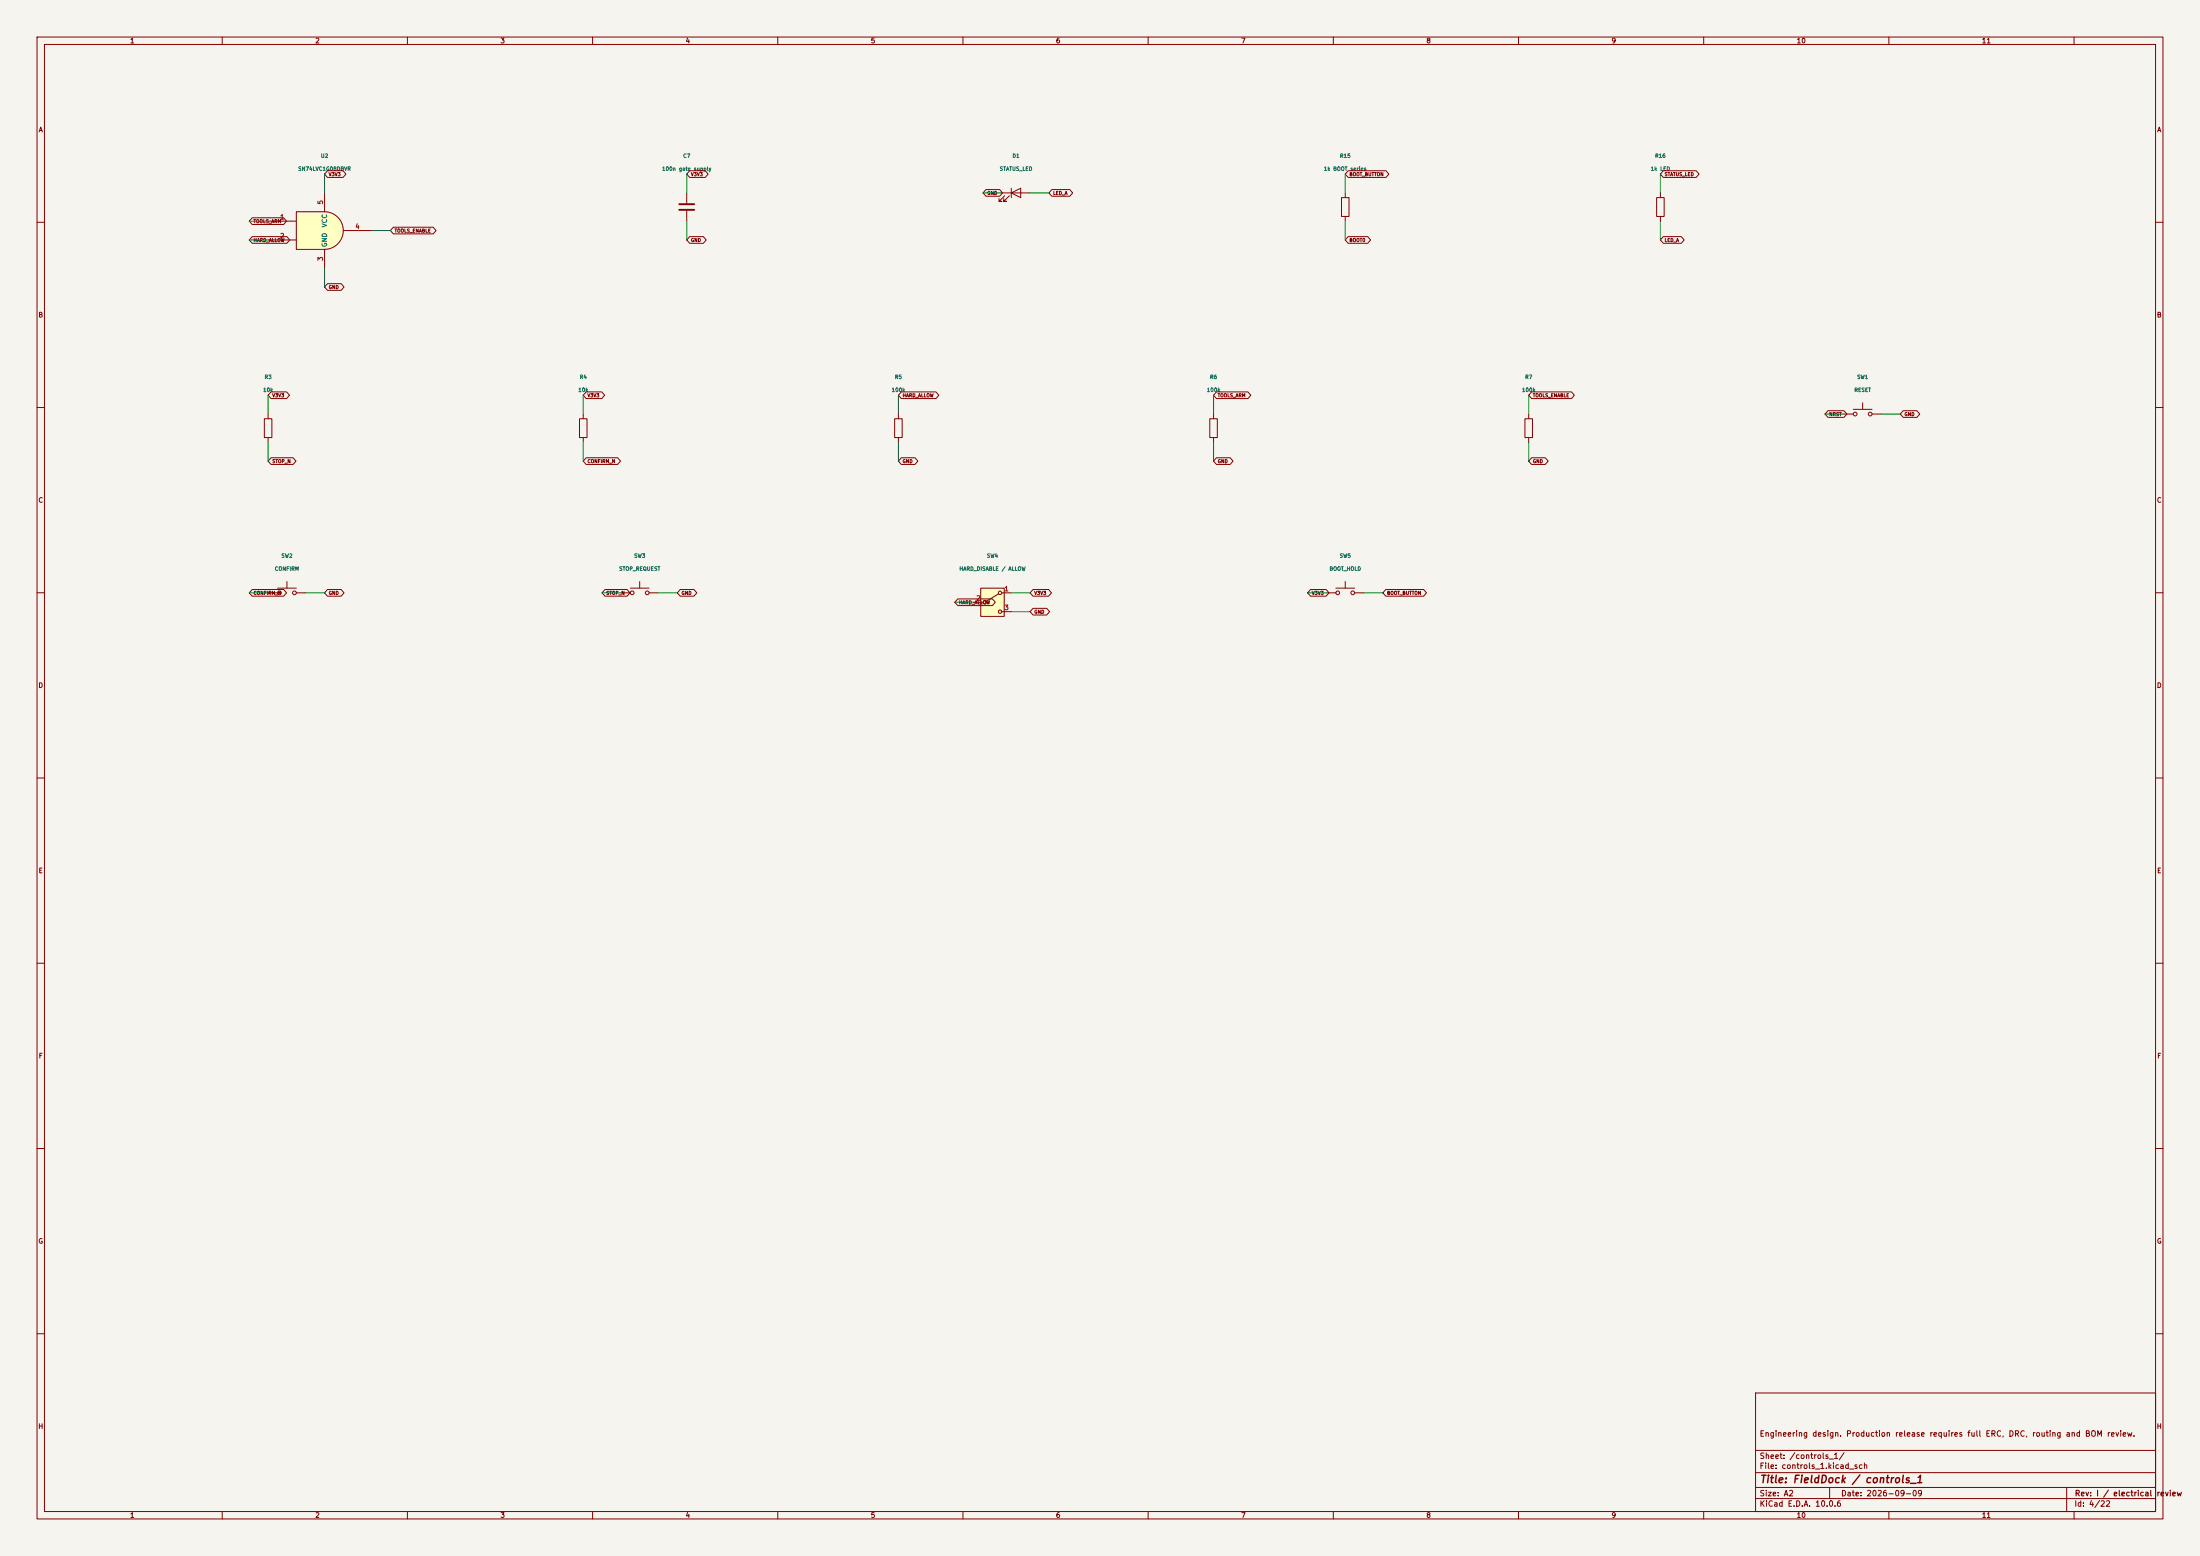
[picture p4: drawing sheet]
(kicad_sch
(version 20250114)
(generator "eeschema")
(paper "A2")
(title_block (title "FieldDock / controls_1") (date "2026-09-09") (rev "I / electrical review") (comment 1 "Engineering design. Production release requires full ERC, DRC, routing and BOM review."))
(lib_symbols (symbol "74xGxx:74LVC1G08" (exclude_from_sim no) (in_bom yes) (on_board yes) (property "Reference" "U" (at -5.08 7.62 0) (effects (font (size 1.27 1.27)))) (property "Value" "74LVC1G08" (at 7.62 -7.62 0) (effects (font (size 1.27 1.27)))) (property "Footprint" "" (at 0 0 0) (hide yes) (effects (font (size 1.27 1.27)))) (property "Datasheet" "https://www.ti.com/lit/ds/symlink/sn74lvc1g08.pdf" (at 0 0 0) (hide yes) (effects (font (size 1.27 1.27)))) (property "Description" "Single AND Gate, Low-Voltage CMOS" (at 0 0 0) (hide yes) (effects (font (size 1.27 1.27)))) (property "ki_keywords" "Single Gate AND LVC CMOS" (at 0 0 0) (hide yes) (effects (font (size 1.27 1.27)))) (property "ki_fp_filters" "SOT?23* Texas?R-PDSO-G5?DCK* Texas?R-PDSO-N5?DRL* Texas?X2SON*0.8x0.8mm*P0.48mm*" (at 0 0 0) (hide yes) (effects (font (size 1.27 1.27)))) (symbol "74LVC1G08_0_1" (arc (start 0 5.08) (mid 5.0579 0) (end 0 -5.08) (stroke (width 0.254) (type default)) (fill (type background))) (polyline (pts (xy 0 -5.08) (xy -7.62 -5.08) (xy -7.62 5.08) (xy 0 5.08)) (stroke (width 0.254) (type default)) (fill (type background)))) (symbol "74LVC1G08_1_1" (pin input line (at -15.24 2.54 0) (length 7.62) (name "" (effects (font (size 1.27 1.27)))) (number "1" (effects (font (size 1.27 1.27))))) (pin input line (at -15.24 -2.54 0) (length 7.62) (name "" (effects (font (size 1.27 1.27)))) (number "2" (effects (font (size 1.27 1.27))))) (pin power_in line (at 0 -10.16 90) (length 5.08) (name "GND" (effects (font (size 1.27 1.27)))) (number "3" (effects (font (size 1.27 1.27))))) (pin output line (at 12.7 0 180) (length 7.62) (name "" (effects (font (size 1.27 1.27)))) (number "4" (effects (font (size 1.27 1.27))))) (pin power_in line (at 0 10.16 270) (length 5.08) (name "VCC" (effects (font (size 1.27 1.27)))) (number "5" (effects (font (size 1.27 1.27)))))) (embedded_fonts no)) (symbol "Device:C" (pin_numbers (hide yes)) (pin_names (offset 0.254)) (exclude_from_sim no) (in_bom yes) (on_board yes) (property "Reference" "C" (at 0.635 2.54 0) (effects (font (size 1.27 1.27)) (justify left))) (property "Value" "C" (at 0.635 -2.54 0) (effects (font (size 1.27 1.27)) (justify left))) (property "Footprint" "" (at 0.9652 -3.81 0) (hide yes) (effects (font (size 1.27 1.27)))) (property "Datasheet" "" (at 0 0 0) (hide yes) (effects (font (size 1.27 1.27)))) (property "Description" "Unpolarized capacitor" (at 0 0 0) (hide yes) (effects (font (size 1.27 1.27)))) (property "ki_keywords" "cap capacitor" (at 0 0 0) (hide yes) (effects (font (size 1.27 1.27)))) (property "ki_fp_filters" "C_*" (at 0 0 0) (hide yes) (effects (font (size 1.27 1.27)))) (symbol "C_0_1" (polyline (pts (xy -2.032 0.762) (xy 2.032 0.762)) (stroke (width 0.508) (type default)) (fill (type none))) (polyline (pts (xy -2.032 -0.762) (xy 2.032 -0.762)) (stroke (width 0.508) (type default)) (fill (type none)))) (symbol "C_1_1" (pin passive line (at 0 3.81 270) (length 2.794) (name "" (effects (font (size 1.27 1.27)))) (number "1" (effects (font (size 1.27 1.27))))) (pin passive line (at 0 -3.81 90) (length 2.794) (name "" (effects (font (size 1.27 1.27)))) (number "2" (effects (font (size 1.27 1.27)))))) (embedded_fonts no)) (symbol "Device:LED" (pin_numbers (hide yes)) (pin_names (offset 1.016) (hide yes)) (exclude_from_sim no) (in_bom yes) (on_board yes) (property "Reference" "D" (at 0 2.54 0) (effects (font (size 1.27 1.27)))) (property "Value" "LED" (at 0 -2.54 0) (effects (font (size 1.27 1.27)))) (property "Footprint" "" (at 0 0 0) (hide yes) (effects (font (size 1.27 1.27)))) (property "Datasheet" "" (at 0 0 0) (hide yes) (effects (font (size 1.27 1.27)))) (property "Description" "Light emitting diode" (at 0 0 0) (hide yes) (effects (font (size 1.27 1.27)))) (property "Sim.Pins" "1=K 2=A" (at 0 0 0) (hide yes) (effects (font (size 1.27 1.27)))) (property "ki_keywords" "LED diode" (at 0 0 0) (hide yes) (effects (font (size 1.27 1.27)))) (property "ki_fp_filters" "LED* LED_SMD:* LED_THT:*" (at 0 0 0) (hide yes) (effects (font (size 1.27 1.27)))) (symbol "LED_0_1" (polyline (pts (xy -3.048 -0.762) (xy -4.572 -2.286) (xy -3.81 -2.286) (xy -4.572 -2.286) (xy -4.572 -1.524)) (stroke (width 0) (type default)) (fill (type none))) (polyline (pts (xy -1.778 -0.762) (xy -3.302 -2.286) (xy -2.54 -2.286) (xy -3.302 -2.286) (xy -3.302 -1.524)) (stroke (width 0) (type default)) (fill (type none))) (polyline (pts (xy -1.27 0) (xy 1.27 0)) (stroke (width 0) (type default)) (fill (type none))) (polyline (pts (xy -1.27 -1.27) (xy -1.27 1.27)) (stroke (width 0.254) (type default)) (fill (type none))) (polyline (pts (xy 1.27 -1.27) (xy 1.27 1.27) (xy -1.27 0) (xy 1.27 -1.27)) (stroke (width 0.254) (type default)) (fill (type none)))) (symbol "LED_1_1" (pin passive line (at -3.81 0 0) (length 2.54) (name "K" (effects (font (size 1.27 1.27)))) (number "1" (effects (font (size 1.27 1.27))))) (pin passive line (at 3.81 0 180) (length 2.54) (name "A" (effects (font (size 1.27 1.27)))) (number "2" (effects (font (size 1.27 1.27)))))) (embedded_fonts no)) (symbol "Device:R" (pin_numbers (hide yes)) (pin_names (offset 0)) (exclude_from_sim no) (in_bom yes) (on_board yes) (property "Reference" "R" (at 2.032 0 90) (effects (font (size 1.27 1.27)))) (property "Value" "R" (at 0 0 90) (effects (font (size 1.27 1.27)))) (property "Footprint" "" (at -1.778 0 90) (hide yes) (effects (font (size 1.27 1.27)))) (property "Datasheet" "" (at 0 0 0) (hide yes) (effects (font (size 1.27 1.27)))) (property "Description" "Resistor" (at 0 0 0) (hide yes) (effects (font (size 1.27 1.27)))) (property "ki_keywords" "R res resistor" (at 0 0 0) (hide yes) (effects (font (size 1.27 1.27)))) (property "ki_fp_filters" "R_*" (at 0 0 0) (hide yes) (effects (font (size 1.27 1.27)))) (symbol "R_0_1" (rectangle (start -1.016 -2.54) (end 1.016 2.54) (stroke (width 0.254) (type default)) (fill (type none)))) (symbol "R_1_1" (pin passive line (at 0 3.81 270) (length 1.27) (name "" (effects (font (size 1.27 1.27)))) (number "1" (effects (font (size 1.27 1.27))))) (pin passive line (at 0 -3.81 90) (length 1.27) (name "" (effects (font (size 1.27 1.27)))) (number "2" (effects (font (size 1.27 1.27)))))) (embedded_fonts no)) (symbol "Switch:SW_Push" (pin_numbers (hide yes)) (pin_names (offset 1.016) (hide yes)) (exclude_from_sim no) (in_bom yes) (on_board yes) (property "Reference" "SW" (at 1.27 2.54 0) (effects (font (size 1.27 1.27)) (justify left))) (property "Value" "SW_Push" (at 0 -1.524 0) (effects (font (size 1.27 1.27)))) (property "Footprint" "" (at 0 5.08 0) (hide yes) (effects (font (size 1.27 1.27)))) (property "Datasheet" "" (at 0 5.08 0) (hide yes) (effects (font (size 1.27 1.27)))) (property "Description" "Push button switch, generic, two pins" (at 0 0 0) (hide yes) (effects (font (size 1.27 1.27)))) (property "ki_keywords" "switch normally-open pushbutton push-button" (at 0 0 0) (hide yes) (effects (font (size 1.27 1.27)))) (symbol "SW_Push_0_1" (circle (center -2.032 0) (radius 0.508) (stroke (width 0) (type default)) (fill (type none))) (polyline (pts (xy 0 1.27) (xy 0 3.048)) (stroke (width 0) (type default)) (fill (type none))) (circle (center 2.032 0) (radius 0.508) (stroke (width 0) (type default)) (fill (type none))) (polyline (pts (xy 2.54 1.27) (xy -2.54 1.27)) (stroke (width 0) (type default)) (fill (type none))) (pin passive line (at -5.08 0 0) (length 2.54) (name "1" (effects (font (size 1.27 1.27)))) (number "1" (effects (font (size 1.27 1.27))))) (pin passive line (at 5.08 0 180) (length 2.54) (name "2" (effects (font (size 1.27 1.27)))) (number "2" (effects (font (size 1.27 1.27)))))) (embedded_fonts no)) (symbol "Switch:SW_SPDT" (pin_names (offset 0) (hide yes)) (exclude_from_sim no) (in_bom yes) (on_board yes) (property "Reference" "SW" (at 0 5.08 0) (effects (font (size 1.27 1.27)))) (property "Value" "SW_SPDT" (at 0 -5.08 0) (effects (font (size 1.27 1.27)))) (property "Footprint" "" (at 0 0 0) (hide yes) (effects (font (size 1.27 1.27)))) (property "Datasheet" "" (at 0 -7.62 0) (hide yes) (effects (font (size 1.27 1.27)))) (property "Description" "Switch, single pole double throw" (at 0 0 0) (hide yes) (effects (font (size 1.27 1.27)))) (property "ki_keywords" "switch single-pole double-throw spdt ON-ON" (at 0 0 0) (hide yes) (effects (font (size 1.27 1.27)))) (symbol "SW_SPDT_0_1" (circle (center -2.032 0) (radius 0.4572) (stroke (width 0) (type default)) (fill (type none))) (polyline (pts (xy -1.651 0.254) (xy 1.651 2.286)) (stroke (width 0) (type default)) (fill (type none))) (circle (center 2.032 2.54) (radius 0.4572) (stroke (width 0) (type default)) (fill (type none))) (circle (center 2.032 -2.54) (radius 0.4572) (stroke (width 0) (type default)) (fill (type none)))) (symbol "SW_SPDT_1_1" (rectangle (start -3.175 3.81) (end 3.175 -3.81) (stroke (width 0) (type default)) (fill (type background))) (pin passive line (at 5.08 2.54 180) (length 2.54) (name "A" (effects (font (size 1.27 1.27)))) (number "1" (effects (font (size 1.27 1.27))))) (pin passive line (at -5.08 0 0) (length 2.54) (name "B" (effects (font (size 1.27 1.27)))) (number "2" (effects (font (size 1.27 1.27))))) (pin passive line (at 5.08 -2.54 180) (length 2.54) (name "C" (effects (font (size 1.27 1.27)))) (number "3" (effects (font (size 1.27 1.27)))))) (embedded_fonts no)))
(symbol (lib_id "74xGxx:74LVC1G08") (at 87.63 62.23 0) (unit 1) (in_bom yes) (on_board yes) (dnp no) (property "Reference" "U2" (at 87.63 42.06999999999999 0) (effects (font (size 1.0 1.0)))) (property "Value" "SN74LVC1G08DBVR" (at 87.63 45.56999999999999 0) (effects (font (size 1.0 1.0)))) (property "Footprint" "Package_TO_SOT_SMD:SOT-23-5" (at 87.63 62.23 0) (effects (font (size 1.0 1.0)) (hide yes))) (pin "1") (pin "2") (pin "3") (pin "4") (pin "5"))
(wire (pts (xy 72.39 59.69) (xy 67.31 59.69)) (stroke (width 0) (type default)))
(global_label "TOOLS_ARM" (shape bidirectional) (at 67.31 59.69 180) (effects (font (size .9 .9)) (justify left)) (property "Intersheetrefs" "${INTERSHEET_REFS}" (at 67.31 59.69 180) (effects (font (size .9 .9)) (hide yes))))
(wire (pts (xy 72.39 64.77) (xy 67.31 64.77)) (stroke (width 0) (type default)))
(global_label "HARD_ALLOW" (shape bidirectional) (at 67.31 64.77 180) (effects (font (size .9 .9)) (justify left)) (property "Intersheetrefs" "${INTERSHEET_REFS}" (at 67.31 64.77 180) (effects (font (size .9 .9)) (hide yes))))
(wire (pts (xy 87.63 72.39) (xy 87.63 77.47)) (stroke (width 0) (type default)))
(global_label "GND" (shape bidirectional) (at 87.63 77.47 0) (effects (font (size .9 .9)) (justify left)) (property "Intersheetrefs" "${INTERSHEET_REFS}" (at 87.63 77.47 0) (effects (font (size .9 .9)) (hide yes))))
(wire (pts (xy 100.33 62.23) (xy 105.41 62.23)) (stroke (width 0) (type default)))
(global_label "TOOLS_ENABLE" (shape bidirectional) (at 105.41 62.23 0) (effects (font (size .9 .9)) (justify left)) (property "Intersheetrefs" "${INTERSHEET_REFS}" (at 105.41 62.23 0) (effects (font (size .9 .9)) (hide yes))))
(wire (pts (xy 87.63 52.07) (xy 87.63 46.99)) (stroke (width 0) (type default)))
(global_label "V3V3" (shape bidirectional) (at 87.63 46.99 0) (effects (font (size .9 .9)) (justify left)) (property "Intersheetrefs" "${INTERSHEET_REFS}" (at 87.63 46.99 0) (effects (font (size .9 .9)) (hide yes))))
(symbol (lib_id "Device:C") (at 185.42 55.88 0) (unit 1) (in_bom yes) (on_board yes) (dnp no) (property "Reference" "C7" (at 185.42 42.07 0) (effects (font (size 1.0 1.0)))) (property "Value" "100n gate supply" (at 185.42 45.57 0) (effects (font (size 1.0 1.0)))) (property "Footprint" "Capacitor_SMD:C_0603_1608Metric" (at 185.42 55.88 0) (effects (font (size 1.0 1.0)) (hide yes))) (pin "1") (pin "2"))
(wire (pts (xy 185.42 52.07) (xy 185.42 46.99)) (stroke (width 0) (type default)))
(global_label "V3V3" (shape bidirectional) (at 185.42 46.99 0) (effects (font (size .9 .9)) (justify left)) (property "Intersheetrefs" "${INTERSHEET_REFS}" (at 185.42 46.99 0) (effects (font (size .9 .9)) (hide yes))))
(wire (pts (xy 185.42 59.69) (xy 185.42 64.77)) (stroke (width 0) (type default)))
(global_label "GND" (shape bidirectional) (at 185.42 64.77 0) (effects (font (size .9 .9)) (justify left)) (property "Intersheetrefs" "${INTERSHEET_REFS}" (at 185.42 64.77 0) (effects (font (size .9 .9)) (hide yes))))
(symbol (lib_id "Device:LED") (at 274.32 52.07 0) (unit 1) (in_bom yes) (on_board yes) (dnp no) (property "Reference" "D1" (at 274.32 42.07 0) (effects (font (size 1.0 1.0)))) (property "Value" "STATUS_LED" (at 274.32 45.57 0) (effects (font (size 1.0 1.0)))) (property "Footprint" "LED_SMD:LED_0603_1608Metric" (at 274.32 52.07 0) (effects (font (size 1.0 1.0)) (hide yes))) (pin "1") (pin "2"))
(wire (pts (xy 270.51 52.07) (xy 265.43 52.07)) (stroke (width 0) (type default)))
(global_label "GND" (shape bidirectional) (at 265.43 52.07 180) (effects (font (size .9 .9)) (justify left)) (property "Intersheetrefs" "${INTERSHEET_REFS}" (at 265.43 52.07 180) (effects (font (size .9 .9)) (hide yes))))
(wire (pts (xy 278.13 52.07) (xy 283.21 52.07)) (stroke (width 0) (type default)))
(global_label "LED_A" (shape bidirectional) (at 283.21 52.07 0) (effects (font (size .9 .9)) (justify left)) (property "Intersheetrefs" "${INTERSHEET_REFS}" (at 283.21 52.07 0) (effects (font (size .9 .9)) (hide yes))))
(symbol (lib_id "Device:R") (at 363.22 55.88 0) (unit 1) (in_bom yes) (on_board yes) (dnp no) (property "Reference" "R15" (at 363.22 42.07 0) (effects (font (size 1.0 1.0)))) (property "Value" "1k BOOT series" (at 363.22 45.57 0) (effects (font (size 1.0 1.0)))) (property "Footprint" "Resistor_SMD:R_0603_1608Metric" (at 363.22 55.88 0) (effects (font (size 1.0 1.0)) (hide yes))) (pin "1") (pin "2"))
(wire (pts (xy 363.22 52.07) (xy 363.22 46.99)) (stroke (width 0) (type default)))
(global_label "BOOT_BUTTON" (shape bidirectional) (at 363.22 46.99 0) (effects (font (size .9 .9)) (justify left)) (property "Intersheetrefs" "${INTERSHEET_REFS}" (at 363.22 46.99 0) (effects (font (size .9 .9)) (hide yes))))
(wire (pts (xy 363.22 59.69) (xy 363.22 64.77)) (stroke (width 0) (type default)))
(global_label "BOOT0" (shape bidirectional) (at 363.22 64.77 0) (effects (font (size .9 .9)) (justify left)) (property "Intersheetrefs" "${INTERSHEET_REFS}" (at 363.22 64.77 0) (effects (font (size .9 .9)) (hide yes))))
(symbol (lib_id "Device:R") (at 448.31 55.88 0) (unit 1) (in_bom yes) (on_board yes) (dnp no) (property "Reference" "R16" (at 448.31 42.07 0) (effects (font (size 1.0 1.0)))) (property "Value" "1k LED" (at 448.31 45.57 0) (effects (font (size 1.0 1.0)))) (property "Footprint" "Resistor_SMD:R_0603_1608Metric" (at 448.31 55.88 0) (effects (font (size 1.0 1.0)) (hide yes))) (pin "1") (pin "2"))
(wire (pts (xy 448.31 52.07) (xy 448.31 46.99)) (stroke (width 0) (type default)))
(global_label "STATUS_LED" (shape bidirectional) (at 448.31 46.99 0) (effects (font (size .9 .9)) (justify left)) (property "Intersheetrefs" "${INTERSHEET_REFS}" (at 448.31 46.99 0) (effects (font (size .9 .9)) (hide yes))))
(wire (pts (xy 448.31 59.69) (xy 448.31 64.77)) (stroke (width 0) (type default)))
(global_label "LED_A" (shape bidirectional) (at 448.31 64.77 0) (effects (font (size .9 .9)) (justify left)) (property "Intersheetrefs" "${INTERSHEET_REFS}" (at 448.31 64.77 0) (effects (font (size .9 .9)) (hide yes))))
(symbol (lib_id "Device:R") (at 72.39 115.57 0) (unit 1) (in_bom yes) (on_board yes) (dnp no) (property "Reference" "R3" (at 72.39 101.75999999999999 0) (effects (font (size 1.0 1.0)))) (property "Value" "10k" (at 72.39 105.25999999999999 0) (effects (font (size 1.0 1.0)))) (property "Footprint" "Resistor_SMD:R_0603_1608Metric" (at 72.39 115.57 0) (effects (font (size 1.0 1.0)) (hide yes))) (pin "1") (pin "2"))
(wire (pts (xy 72.39 111.76) (xy 72.39 106.68)) (stroke (width 0) (type default)))
(global_label "V3V3" (shape bidirectional) (at 72.39 106.68 0) (effects (font (size .9 .9)) (justify left)) (property "Intersheetrefs" "${INTERSHEET_REFS}" (at 72.39 106.68 0) (effects (font (size .9 .9)) (hide yes))))
(wire (pts (xy 72.39 119.38) (xy 72.39 124.46)) (stroke (width 0) (type default)))
(global_label "STOP_N" (shape bidirectional) (at 72.39 124.46 0) (effects (font (size .9 .9)) (justify left)) (property "Intersheetrefs" "${INTERSHEET_REFS}" (at 72.39 124.46 0) (effects (font (size .9 .9)) (hide yes))))
(symbol (lib_id "Device:R") (at 157.48 115.57 0) (unit 1) (in_bom yes) (on_board yes) (dnp no) (property "Reference" "R4" (at 157.48 101.75999999999999 0) (effects (font (size 1.0 1.0)))) (property "Value" "10k" (at 157.48 105.25999999999999 0) (effects (font (size 1.0 1.0)))) (property "Footprint" "Resistor_SMD:R_0603_1608Metric" (at 157.48 115.57 0) (effects (font (size 1.0 1.0)) (hide yes))) (pin "1") (pin "2"))
(wire (pts (xy 157.48 111.76) (xy 157.48 106.68)) (stroke (width 0) (type default)))
(global_label "V3V3" (shape bidirectional) (at 157.48 106.68 0) (effects (font (size .9 .9)) (justify left)) (property "Intersheetrefs" "${INTERSHEET_REFS}" (at 157.48 106.68 0) (effects (font (size .9 .9)) (hide yes))))
(wire (pts (xy 157.48 119.38) (xy 157.48 124.46)) (stroke (width 0) (type default)))
(global_label "CONFIRM_N" (shape bidirectional) (at 157.48 124.46 0) (effects (font (size .9 .9)) (justify left)) (property "Intersheetrefs" "${INTERSHEET_REFS}" (at 157.48 124.46 0) (effects (font (size .9 .9)) (hide yes))))
(symbol (lib_id "Device:R") (at 242.57 115.57 0) (unit 1) (in_bom yes) (on_board yes) (dnp no) (property "Reference" "R5" (at 242.57 101.75999999999999 0) (effects (font (size 1.0 1.0)))) (property "Value" "100k" (at 242.57 105.25999999999999 0) (effects (font (size 1.0 1.0)))) (property "Footprint" "Resistor_SMD:R_0603_1608Metric" (at 242.57 115.57 0) (effects (font (size 1.0 1.0)) (hide yes))) (pin "1") (pin "2"))
(wire (pts (xy 242.57 111.76) (xy 242.57 106.68)) (stroke (width 0) (type default)))
(global_label "HARD_ALLOW" (shape bidirectional) (at 242.57 106.68 0) (effects (font (size .9 .9)) (justify left)) (property "Intersheetrefs" "${INTERSHEET_REFS}" (at 242.57 106.68 0) (effects (font (size .9 .9)) (hide yes))))
(wire (pts (xy 242.57 119.38) (xy 242.57 124.46)) (stroke (width 0) (type default)))
(global_label "GND" (shape bidirectional) (at 242.57 124.46 0) (effects (font (size .9 .9)) (justify left)) (property "Intersheetrefs" "${INTERSHEET_REFS}" (at 242.57 124.46 0) (effects (font (size .9 .9)) (hide yes))))
(symbol (lib_id "Device:R") (at 327.66 115.57 0) (unit 1) (in_bom yes) (on_board yes) (dnp no) (property "Reference" "R6" (at 327.66 101.75999999999999 0) (effects (font (size 1.0 1.0)))) (property "Value" "100k" (at 327.66 105.25999999999999 0) (effects (font (size 1.0 1.0)))) (property "Footprint" "Resistor_SMD:R_0603_1608Metric" (at 327.66 115.57 0) (effects (font (size 1.0 1.0)) (hide yes))) (pin "1") (pin "2"))
(wire (pts (xy 327.66 111.76) (xy 327.66 106.68)) (stroke (width 0) (type default)))
(global_label "TOOLS_ARM" (shape bidirectional) (at 327.66 106.68 0) (effects (font (size .9 .9)) (justify left)) (property "Intersheetrefs" "${INTERSHEET_REFS}" (at 327.66 106.68 0) (effects (font (size .9 .9)) (hide yes))))
(wire (pts (xy 327.66 119.38) (xy 327.66 124.46)) (stroke (width 0) (type default)))
(global_label "GND" (shape bidirectional) (at 327.66 124.46 0) (effects (font (size .9 .9)) (justify left)) (property "Intersheetrefs" "${INTERSHEET_REFS}" (at 327.66 124.46 0) (effects (font (size .9 .9)) (hide yes))))
(symbol (lib_id "Device:R") (at 412.75 115.57 0) (unit 1) (in_bom yes) (on_board yes) (dnp no) (property "Reference" "R7" (at 412.75 101.75999999999999 0) (effects (font (size 1.0 1.0)))) (property "Value" "100k" (at 412.75 105.25999999999999 0) (effects (font (size 1.0 1.0)))) (property "Footprint" "Resistor_SMD:R_0603_1608Metric" (at 412.75 115.57 0) (effects (font (size 1.0 1.0)) (hide yes))) (pin "1") (pin "2"))
(wire (pts (xy 412.75 111.76) (xy 412.75 106.68)) (stroke (width 0) (type default)))
(global_label "TOOLS_ENABLE" (shape bidirectional) (at 412.75 106.68 0) (effects (font (size .9 .9)) (justify left)) (property "Intersheetrefs" "${INTERSHEET_REFS}" (at 412.75 106.68 0) (effects (font (size .9 .9)) (hide yes))))
(wire (pts (xy 412.75 119.38) (xy 412.75 124.46)) (stroke (width 0) (type default)))
(global_label "GND" (shape bidirectional) (at 412.75 124.46 0) (effects (font (size .9 .9)) (justify left)) (property "Intersheetrefs" "${INTERSHEET_REFS}" (at 412.75 124.46 0) (effects (font (size .9 .9)) (hide yes))))
(symbol (lib_id "Switch:SW_Push") (at 502.92 111.76 0) (unit 1) (in_bom yes) (on_board yes) (dnp no) (property "Reference" "SW1" (at 502.92 101.76 0) (effects (font (size 1.0 1.0)))) (property "Value" "RESET" (at 502.92 105.26 0) (effects (font (size 1.0 1.0)))) (property "Footprint" "Button_Switch_SMD:SW_SPST_TL3342" (at 502.92 111.76 0) (effects (font (size 1.0 1.0)) (hide yes))) (pin "1") (pin "2"))
(wire (pts (xy 497.84 111.76) (xy 492.76 111.76)) (stroke (width 0) (type default)))
(global_label "NRST" (shape bidirectional) (at 492.76 111.76 180) (effects (font (size .9 .9)) (justify left)) (property "Intersheetrefs" "${INTERSHEET_REFS}" (at 492.76 111.76 180) (effects (font (size .9 .9)) (hide yes))))
(wire (pts (xy 508.0 111.76) (xy 513.08 111.76)) (stroke (width 0) (type default)))
(global_label "GND" (shape bidirectional) (at 513.08 111.76 0) (effects (font (size .9 .9)) (justify left)) (property "Intersheetrefs" "${INTERSHEET_REFS}" (at 513.08 111.76 0) (effects (font (size .9 .9)) (hide yes))))
(symbol (lib_id "Switch:SW_Push") (at 77.47 160.02 0) (unit 1) (in_bom yes) (on_board yes) (dnp no) (property "Reference" "SW2" (at 77.47 150.02 0) (effects (font (size 1.0 1.0)))) (property "Value" "CONFIRM" (at 77.47 153.52 0) (effects (font (size 1.0 1.0)))) (property "Footprint" "Button_Switch_SMD:SW_SPST_TL3342" (at 77.47 160.02 0) (effects (font (size 1.0 1.0)) (hide yes))) (pin "1") (pin "2"))
(wire (pts (xy 72.39 160.02) (xy 67.31 160.02)) (stroke (width 0) (type default)))
(global_label "CONFIRM_N" (shape bidirectional) (at 67.31 160.02 180) (effects (font (size .9 .9)) (justify left)) (property "Intersheetrefs" "${INTERSHEET_REFS}" (at 67.31 160.02 180) (effects (font (size .9 .9)) (hide yes))))
(wire (pts (xy 82.55 160.02) (xy 87.63 160.02)) (stroke (width 0) (type default)))
(global_label "GND" (shape bidirectional) (at 87.63 160.02 0) (effects (font (size .9 .9)) (justify left)) (property "Intersheetrefs" "${INTERSHEET_REFS}" (at 87.63 160.02 0) (effects (font (size .9 .9)) (hide yes))))
(symbol (lib_id "Switch:SW_Push") (at 172.72 160.02 0) (unit 1) (in_bom yes) (on_board yes) (dnp no) (property "Reference" "SW3" (at 172.72 150.02 0) (effects (font (size 1.0 1.0)))) (property "Value" "STOP_REQUEST" (at 172.72 153.52 0) (effects (font (size 1.0 1.0)))) (property "Footprint" "Button_Switch_SMD:SW_SPST_TL3342" (at 172.72 160.02 0) (effects (font (size 1.0 1.0)) (hide yes))) (pin "1") (pin "2"))
(wire (pts (xy 167.64 160.02) (xy 162.56 160.02)) (stroke (width 0) (type default)))
(global_label "STOP_N" (shape bidirectional) (at 162.56 160.02 180) (effects (font (size .9 .9)) (justify left)) (property "Intersheetrefs" "${INTERSHEET_REFS}" (at 162.56 160.02 180) (effects (font (size .9 .9)) (hide yes))))
(wire (pts (xy 177.8 160.02) (xy 182.88 160.02)) (stroke (width 0) (type default)))
(global_label "GND" (shape bidirectional) (at 182.88 160.02 0) (effects (font (size .9 .9)) (justify left)) (property "Intersheetrefs" "${INTERSHEET_REFS}" (at 182.88 160.02 0) (effects (font (size .9 .9)) (hide yes))))
(symbol (lib_id "Switch:SW_SPDT") (at 267.97 162.56 0) (unit 1) (in_bom yes) (on_board yes) (dnp no) (property "Reference" "SW4" (at 267.97 150.02 0) (effects (font (size 1.0 1.0)))) (property "Value" "HARD_DISABLE / ALLOW" (at 267.97 153.52 0) (effects (font (size 1.0 1.0)))) (property "Footprint" "Button_Switch_SMD:SW_SPDT_CK_JS102011SAQN" (at 267.97 162.56 0) (effects (font (size 1.0 1.0)) (hide yes))) (pin "1") (pin "2") (pin "3"))
(wire (pts (xy 273.05 160.02) (xy 278.13 160.02)) (stroke (width 0) (type default)))
(global_label "V3V3" (shape bidirectional) (at 278.13 160.02 0) (effects (font (size .9 .9)) (justify left)) (property "Intersheetrefs" "${INTERSHEET_REFS}" (at 278.13 160.02 0) (effects (font (size .9 .9)) (hide yes))))
(wire (pts (xy 262.89 162.56) (xy 257.81 162.56)) (stroke (width 0) (type default)))
(global_label "HARD_ALLOW" (shape bidirectional) (at 257.81 162.56 180) (effects (font (size .9 .9)) (justify left)) (property "Intersheetrefs" "${INTERSHEET_REFS}" (at 257.81 162.56 180) (effects (font (size .9 .9)) (hide yes))))
(wire (pts (xy 273.05 165.1) (xy 278.13 165.1)) (stroke (width 0) (type default)))
(global_label "GND" (shape bidirectional) (at 278.13 165.1 0) (effects (font (size .9 .9)) (justify left)) (property "Intersheetrefs" "${INTERSHEET_REFS}" (at 278.13 165.1 0) (effects (font (size .9 .9)) (hide yes))))
(symbol (lib_id "Switch:SW_Push") (at 363.22 160.02 0) (unit 1) (in_bom yes) (on_board yes) (dnp no) (property "Reference" "SW5" (at 363.22 150.02 0) (effects (font (size 1.0 1.0)))) (property "Value" "BOOT_HOLD" (at 363.22 153.52 0) (effects (font (size 1.0 1.0)))) (property "Footprint" "Button_Switch_SMD:SW_SPST_TL3342" (at 363.22 160.02 0) (effects (font (size 1.0 1.0)) (hide yes))) (pin "1") (pin "2"))
(wire (pts (xy 358.14 160.02) (xy 353.06 160.02)) (stroke (width 0) (type default)))
(global_label "V3V3" (shape bidirectional) (at 353.06 160.02 180) (effects (font (size .9 .9)) (justify left)) (property "Intersheetrefs" "${INTERSHEET_REFS}" (at 353.06 160.02 180) (effects (font (size .9 .9)) (hide yes))))
(wire (pts (xy 368.3 160.02) (xy 373.38 160.02)) (stroke (width 0) (type default)))
(global_label "BOOT_BUTTON" (shape bidirectional) (at 373.38 160.02 0) (effects (font (size .9 .9)) (justify left)) (property "Intersheetrefs" "${INTERSHEET_REFS}" (at 373.38 160.02 0) (effects (font (size .9 .9)) (hide yes))))
(embedded_fonts no))
